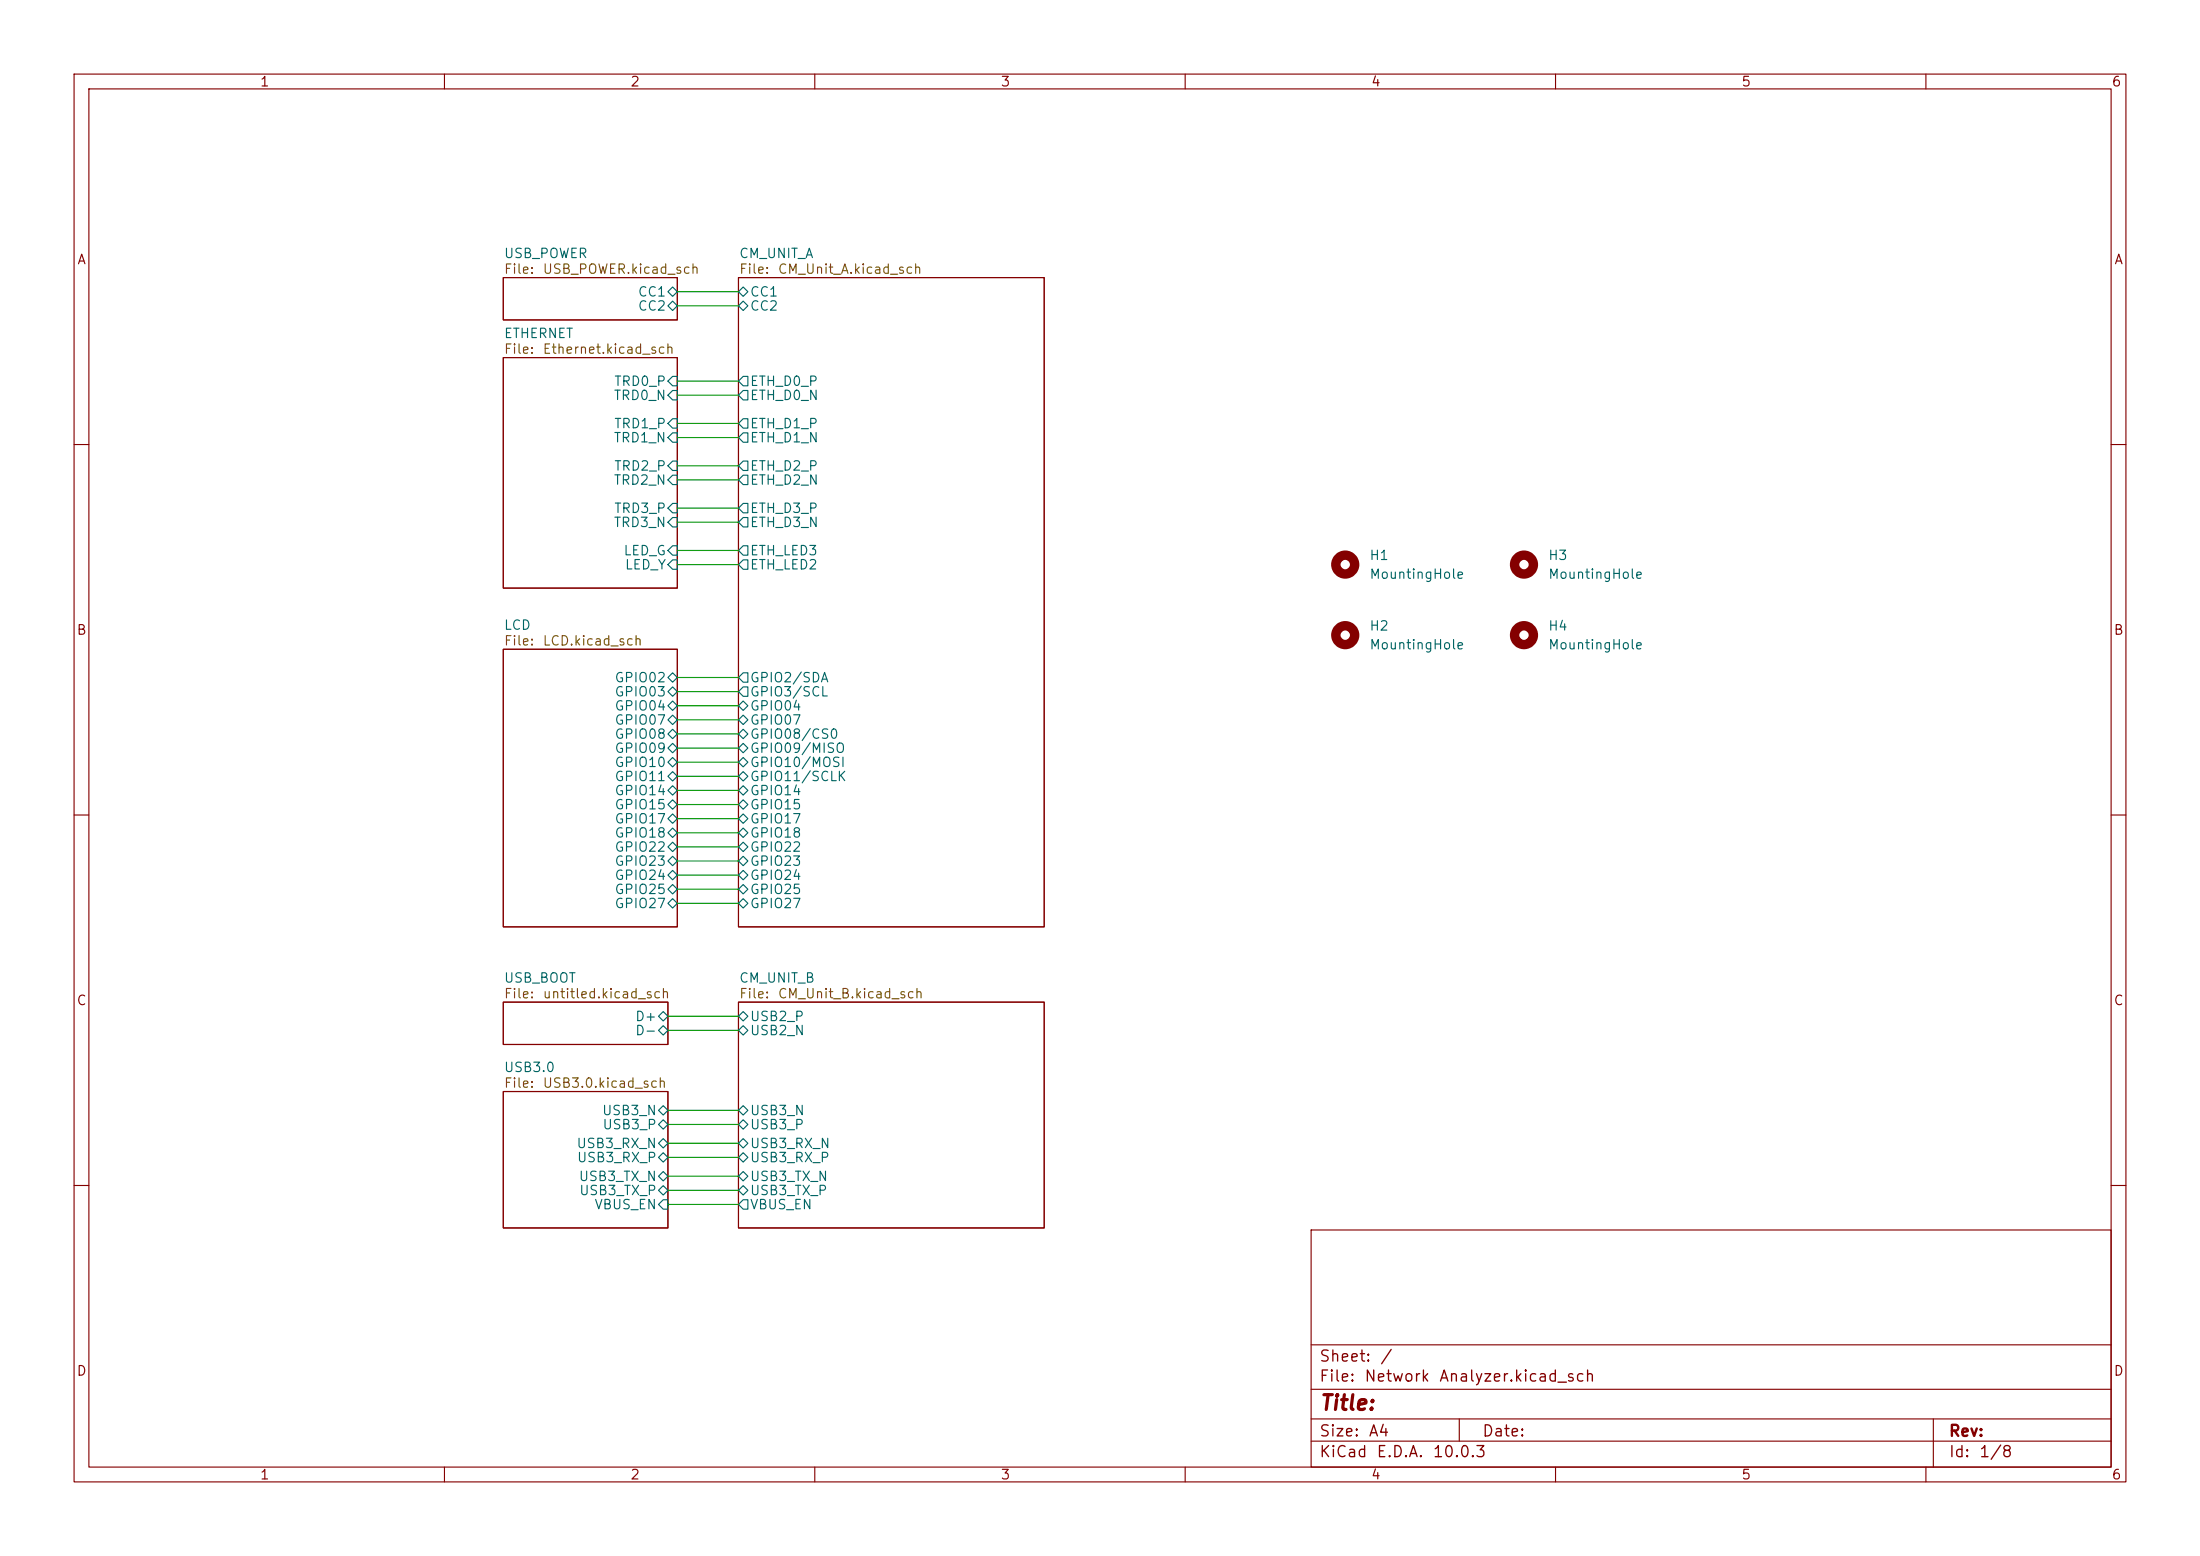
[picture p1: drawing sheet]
(kicad_sch
 (version 20260306)
 (generator "eeschema")
 (generator_version "10.0")
 (paper "A4")
 (lib_symbols
  (symbol "Mechanical:MountingHole"
   (pin_names
    (offset 1.016)) (exclude_from_sim no) (in_bom no) (on_board yes)
   (in_pos_files yes)
   (duplicate_pin_numbers_are_jumpers no)
   (property "Reference" "H" (at 0 5.08 0) (show_name no) (do_not_autoplace no) (effects (font (size 1.27 1.27))))
   (property "Value" "MountingHole" (at 0 3.175 0) (show_name no) (do_not_autoplace no) (effects (font (size 1.27 1.27))))
   (property "Footprint" "" (at 0 0 0) (show_name no) (do_not_autoplace no) (hide yes) (effects (font (size 1.27 1.27))))
   (property "Datasheet" "" (at 0 0 0) (show_name no) (do_not_autoplace no) (hide yes) (effects (font (size 1.27 1.27))))
   (property "Description" "Mounting Hole without connection" (at 0 0 0) (show_name no) (do_not_autoplace no) (hide yes) (effects (font (size 1.27 1.27))))
   (symbol "MountingHole_0_1"
    (circle (center 0 0) (radius 1.27) (stroke (width 1.27) (type default)) (fill (type none))))
   (embedded_fonts no)))
 (wire
  (pts (xy 91.44 108.585) (xy 99.695 108.585))
  (stroke (width 0) (type default)))
 (wire
  (pts (xy 91.44 74.295) (xy 99.695 74.295))
  (stroke (width 0) (type default)))
 (wire
  (pts (xy 91.44 97.155) (xy 99.695 97.155))
  (stroke (width 0) (type default)))
 (wire
  (pts (xy 91.44 41.275) (xy 99.695 41.275))
  (stroke (width 0) (type default)))
 (wire
  (pts (xy 91.44 99.06) (xy 99.695 99.06))
  (stroke (width 0) (type default)))
 (wire
  (pts (xy 91.44 64.77) (xy 99.695 64.77))
  (stroke (width 0) (type default)))
 (wire
  (pts (xy 91.44 70.485) (xy 99.695 70.485))
  (stroke (width 0) (type default)))
 (wire
  (pts (xy 99.695 158.75) (xy 90.17 158.75))
  (stroke (width 0) (type default)))
 (wire
  (pts (xy 99.695 154.305) (xy 90.17 154.305))
  (stroke (width 0) (type default)))
 (wire
  (pts (xy 91.44 53.34) (xy 99.695 53.34))
  (stroke (width 0) (type default)))
 (wire
  (pts (xy 91.44 100.965) (xy 99.695 100.965))
  (stroke (width 0) (type default)))
 (wire
  (pts (xy 99.695 149.86) (xy 90.17 149.86))
  (stroke (width 0) (type default)))
 (wire
  (pts (xy 91.44 118.11) (xy 99.695 118.11))
  (stroke (width 0) (type default)))
 (wire
  (pts (xy 99.695 137.16) (xy 90.17 137.16))
  (stroke (width 0) (type default)))
 (wire
  (pts (xy 91.44 95.25) (xy 99.695 95.25))
  (stroke (width 0) (type default)))
 (wire
  (pts (xy 91.44 93.345) (xy 99.695 93.345))
  (stroke (width 0) (type default)))
 (wire
  (pts (xy 91.44 51.435) (xy 99.695 51.435))
  (stroke (width 0) (type default)))
 (wire
  (pts (xy 99.695 156.21) (xy 90.17 156.21))
  (stroke (width 0) (type default)))
 (wire
  (pts (xy 91.44 76.2) (xy 99.695 76.2))
  (stroke (width 0) (type default)))
 (wire
  (pts (xy 91.44 121.92) (xy 99.695 121.92))
  (stroke (width 0) (type default)))
 (wire
  (pts (xy 91.44 62.865) (xy 99.695 62.865))
  (stroke (width 0) (type default)))
 (wire
  (pts (xy 91.44 39.37) (xy 99.695 39.37))
  (stroke (width 0) (type default)))
 (wire
  (pts (xy 91.44 116.205) (xy 99.695 116.205))
  (stroke (width 0) (type default)))
 (wire
  (pts (xy 91.44 59.055) (xy 99.695 59.055))
  (stroke (width 0) (type default)))
 (wire
  (pts (xy 91.44 57.15) (xy 99.695 57.15))
  (stroke (width 0) (type default)))
 (wire
  (pts (xy 90.17 162.56) (xy 99.695 162.56))
  (stroke (width 0) (type default)))
 (wire
  (pts (xy 91.44 112.395) (xy 99.695 112.395))
  (stroke (width 0) (type default)))
 (wire
  (pts (xy 91.44 91.44) (xy 99.695 91.44))
  (stroke (width 0) (type default)))
 (wire
  (pts (xy 99.695 139.065) (xy 90.17 139.065))
  (stroke (width 0) (type default)))
 (wire
  (pts (xy 91.44 120.015) (xy 99.695 120.015))
  (stroke (width 0) (type default)))
 (wire
  (pts (xy 91.44 106.68) (xy 99.695 106.68))
  (stroke (width 0) (type default)))
 (wire
  (pts (xy 99.695 151.765) (xy 90.17 151.765))
  (stroke (width 0) (type default)))
 (wire
  (pts (xy 91.44 68.58) (xy 99.695 68.58))
  (stroke (width 0) (type default)))
 (wire
  (pts (xy 99.695 160.655) (xy 90.17 160.655))
  (stroke (width 0) (type default)))
 (wire
  (pts (xy 91.44 114.3) (xy 99.695 114.3))
  (stroke (width 0) (type default)))
 (wire
  (pts (xy 91.44 102.87) (xy 99.695 102.87))
  (stroke (width 0) (type default)))
 (wire
  (pts (xy 91.44 110.49) (xy 99.695 110.49))
  (stroke (width 0) (type default)))
 (wire
  (pts (xy 91.44 104.775) (xy 99.695 104.775))
  (stroke (width 0) (type default)))
 (symbol
  (lib_id "Mechanical:MountingHole")
  (at 205.74 85.725 0)
  (unit 1)
  (body_style 1)
  (exclude_from_sim no)
  (in_bom no)
  (on_board yes)
  (in_pos_files yes)
  (dnp no)
  (fields_autoplaced yes)
  (property "Reference" "H4" (at 208.915 84.4549 0) (show_name no) (do_not_autoplace no) (effects (font (size 1.27 1.27)) (justify left)))
  (property "Value" "MountingHole" (at 208.915 86.9949 0) (show_name no) (do_not_autoplace no) (effects (font (size 1.27 1.27)) (justify left)))
  (property "Footprint" "MountingHole:MountingHole_3.2mm_M3" (at 205.74 85.725 0) (hide yes) (show_name no) (do_not_autoplace no) (effects (font (size 1.27 1.27))))
  (property "Datasheet" "" (at 205.74 85.725 0) (hide yes) (show_name no) (do_not_autoplace no) (effects (font (size 1.27 1.27))))
  (property "Description" "Mounting Hole without connection" (at 205.74 85.725 0) (hide yes) (show_name no) (do_not_autoplace no) (effects (font (size 1.27 1.27)))))
 (symbol
  (lib_id "Mechanical:MountingHole")
  (at 205.74 76.2 0)
  (unit 1)
  (body_style 1)
  (exclude_from_sim no)
  (in_bom no)
  (on_board yes)
  (in_pos_files yes)
  (dnp no)
  (fields_autoplaced yes)
  (property "Reference" "H3" (at 208.915 74.9299 0) (show_name no) (do_not_autoplace no) (effects (font (size 1.27 1.27)) (justify left)))
  (property "Value" "MountingHole" (at 208.915 77.4699 0) (show_name no) (do_not_autoplace no) (effects (font (size 1.27 1.27)) (justify left)))
  (property "Footprint" "MountingHole:MountingHole_3.2mm_M3" (at 205.74 76.2 0) (hide yes) (show_name no) (do_not_autoplace no) (effects (font (size 1.27 1.27))))
  (property "Datasheet" "" (at 205.74 76.2 0) (hide yes) (show_name no) (do_not_autoplace no) (effects (font (size 1.27 1.27))))
  (property "Description" "Mounting Hole without connection" (at 205.74 76.2 0) (hide yes) (show_name no) (do_not_autoplace no) (effects (font (size 1.27 1.27)))))
 (symbol
  (lib_id "Mechanical:MountingHole")
  (at 181.61 85.725 0)
  (unit 1)
  (body_style 1)
  (exclude_from_sim no)
  (in_bom no)
  (on_board yes)
  (in_pos_files yes)
  (dnp no)
  (fields_autoplaced yes)
  (property "Reference" "H2" (at 184.785 84.4549 0) (show_name no) (do_not_autoplace no) (effects (font (size 1.27 1.27)) (justify left)))
  (property "Value" "MountingHole" (at 184.785 86.9949 0) (show_name no) (do_not_autoplace no) (effects (font (size 1.27 1.27)) (justify left)))
  (property "Footprint" "MountingHole:MountingHole_3.2mm_M3" (at 181.61 85.725 0) (hide yes) (show_name no) (do_not_autoplace no) (effects (font (size 1.27 1.27))))
  (property "Datasheet" "" (at 181.61 85.725 0) (hide yes) (show_name no) (do_not_autoplace no) (effects (font (size 1.27 1.27))))
  (property "Description" "Mounting Hole without connection" (at 181.61 85.725 0) (hide yes) (show_name no) (do_not_autoplace no) (effects (font (size 1.27 1.27)))))
 (symbol
  (lib_id "Mechanical:MountingHole")
  (at 181.61 76.2 0)
  (unit 1)
  (body_style 1)
  (exclude_from_sim no)
  (in_bom no)
  (on_board yes)
  (in_pos_files yes)
  (dnp no)
  (fields_autoplaced yes)
  (property "Reference" "H1" (at 184.785 74.9299 0) (show_name no) (do_not_autoplace no) (effects (font (size 1.27 1.27)) (justify left)))
  (property "Value" "MountingHole" (at 184.785 77.4699 0) (show_name no) (do_not_autoplace no) (effects (font (size 1.27 1.27)) (justify left)))
  (property "Footprint" "MountingHole:MountingHole_3.2mm_M3" (at 181.61 76.2 0) (hide yes) (show_name no) (do_not_autoplace no) (effects (font (size 1.27 1.27))))
  (property "Datasheet" "" (at 181.61 76.2 0) (hide yes) (show_name no) (do_not_autoplace no) (effects (font (size 1.27 1.27))))
  (property "Description" "Mounting Hole without connection" (at 181.61 76.2 0) (hide yes) (show_name no) (do_not_autoplace no) (effects (font (size 1.27 1.27)))))
 (sheet
  (at 67.945 37.465)
  (size 23.495 5.715)
  (exclude_from_sim no)
  (in_bom yes)
  (on_board yes)
  (dnp no)
  (stroke (width 0.1524) (type solid))
  (fill (color 0 0 0 0))
  (property "Sheetname" "USB_POWER" (at 67.945 34.925 0) (show_name no) (do_not_autoplace no) (effects (font (size 1.27 1.27)) (justify left bottom)))
  (property "Sheetfile" "USB_POWER.kicad_sch" (at 67.945 35.56 0) (show_name no) (do_not_autoplace no) (effects (font (size 1.27 1.27)) (justify left top)))
  (pin "CC1" bidirectional (at 91.44 39.37 0) (effects (font (size 1.27 1.27)) (justify right)))
  (pin "CC2" bidirectional (at 91.44 41.275 0) (effects (font (size 1.27 1.27)) (justify right))))
 (sheet
  (at 67.945 48.26)
  (size 23.495 31.115)
  (exclude_from_sim no)
  (in_bom yes)
  (on_board yes)
  (dnp no)
  (stroke (width 0.1524) (type solid))
  (fill (color 0 0 0 0))
  (property "Sheetname" "ETHERNET" (at 67.945 45.72 0) (show_name no) (do_not_autoplace no) (effects (font (size 1.27 1.27)) (justify left bottom)))
  (property "Sheetfile" "Ethernet.kicad_sch" (at 67.945 46.355 0) (show_name no) (do_not_autoplace no) (effects (font (size 1.27 1.27)) (justify left top)))
  (pin "LED_G" input (at 91.44 74.295 0) (effects (font (size 1.27 1.27)) (justify right)))
  (pin "LED_Y" input (at 91.44 76.2 0) (effects (font (size 1.27 1.27)) (justify right)))
  (pin "TRD0_N" input (at 91.44 53.34 0) (effects (font (size 1.27 1.27)) (justify right)))
  (pin "TRD0_P" input (at 91.44 51.435 0) (effects (font (size 1.27 1.27)) (justify right)))
  (pin "TRD1_N" input (at 91.44 59.055 0) (effects (font (size 1.27 1.27)) (justify right)))
  (pin "TRD1_P" input (at 91.44 57.15 0) (effects (font (size 1.27 1.27)) (justify right)))
  (pin "TRD2_N" input (at 91.44 64.77 0) (effects (font (size 1.27 1.27)) (justify right)))
  (pin "TRD2_P" input (at 91.44 62.865 0) (effects (font (size 1.27 1.27)) (justify right)))
  (pin "TRD3_N" input (at 91.44 70.485 0) (effects (font (size 1.27 1.27)) (justify right)))
  (pin "TRD3_P" input (at 91.44 68.58 0) (effects (font (size 1.27 1.27)) (justify right))))
 (sheet
  (at 67.945 87.63)
  (size 23.495 37.465)
  (exclude_from_sim no)
  (in_bom yes)
  (on_board yes)
  (dnp no)
  (stroke (width 0.1524) (type solid))
  (fill (color 0 0 0 0))
  (property "Sheetname" "LCD" (at 67.945 85.09 0) (show_name no) (do_not_autoplace no) (effects (font (size 1.27 1.27)) (justify left bottom)))
  (property "Sheetfile" "LCD.kicad_sch" (at 67.945 85.725 0) (show_name no) (do_not_autoplace no) (effects (font (size 1.27 1.27)) (justify left top)))
  (pin "GPIO02" bidirectional (at 91.44 91.44 0) (effects (font (size 1.27 1.27)) (justify right)))
  (pin "GPIO03" bidirectional (at 91.44 93.345 0) (effects (font (size 1.27 1.27)) (justify right)))
  (pin "GPIO04" bidirectional (at 91.44 95.25 0) (effects (font (size 1.27 1.27)) (justify right)))
  (pin "GPIO07" bidirectional (at 91.44 97.155 0) (effects (font (size 1.27 1.27)) (justify right)))
  (pin "GPIO08" bidirectional (at 91.44 99.06 0) (effects (font (size 1.27 1.27)) (justify right)))
  (pin "GPIO09" bidirectional (at 91.44 100.965 0) (effects (font (size 1.27 1.27)) (justify right)))
  (pin "GPIO10" bidirectional (at 91.44 102.87 0) (effects (font (size 1.27 1.27)) (justify right)))
  (pin "GPIO11" bidirectional (at 91.44 104.775 0) (effects (font (size 1.27 1.27)) (justify right)))
  (pin "GPIO14" bidirectional (at 91.44 106.68 0) (effects (font (size 1.27 1.27)) (justify right)))
  (pin "GPIO15" bidirectional (at 91.44 108.585 0) (effects (font (size 1.27 1.27)) (justify right)))
  (pin "GPIO17" bidirectional (at 91.44 110.49 0) (effects (font (size 1.27 1.27)) (justify right)))
  (pin "GPIO18" bidirectional (at 91.44 112.395 0) (effects (font (size 1.27 1.27)) (justify right)))
  (pin "GPIO22" bidirectional (at 91.44 114.3 0) (effects (font (size 1.27 1.27)) (justify right)))
  (pin "GPIO23" bidirectional (at 91.44 116.205 0) (effects (font (size 1.27 1.27)) (justify right)))
  (pin "GPIO24" bidirectional (at 91.44 118.11 0) (effects (font (size 1.27 1.27)) (justify right)))
  (pin "GPIO25" bidirectional (at 91.44 120.015 0) (effects (font (size 1.27 1.27)) (justify right)))
  (pin "GPIO27" bidirectional (at 91.44 121.92 0) (effects (font (size 1.27 1.27)) (justify right))))
 (sheet
  (at 99.695 135.255)
  (size 41.275 30.48)
  (exclude_from_sim no)
  (in_bom yes)
  (on_board yes)
  (dnp no)
  (stroke (width 0.1524) (type solid))
  (fill (color 0 0 0 0))
  (property "Sheetname" "CM_UNIT_B" (at 99.695 132.715 0) (show_name no) (do_not_autoplace no) (effects (font (size 1.27 1.27)) (justify left bottom)))
  (property "Sheetfile" "CM_Unit_B.kicad_sch" (at 99.695 133.35 0) (show_name no) (do_not_autoplace no) (effects (font (size 1.27 1.27)) (justify left top)))
  (pin "USB2_N" bidirectional (at 99.695 139.065 180) (effects (font (size 1.27 1.27)) (justify left)))
  (pin "USB2_P" bidirectional (at 99.695 137.16 180) (effects (font (size 1.27 1.27)) (justify left)))
  (pin "USB3_N" bidirectional (at 99.695 149.86 180) (effects (font (size 1.27 1.27)) (justify left)))
  (pin "USB3_P" bidirectional (at 99.695 151.765 180) (effects (font (size 1.27 1.27)) (justify left)))
  (pin "USB3_RX_N" bidirectional (at 99.695 154.305 180) (effects (font (size 1.27 1.27)) (justify left)))
  (pin "USB3_RX_P" bidirectional (at 99.695 156.21 180) (effects (font (size 1.27 1.27)) (justify left)))
  (pin "USB3_TX_N" bidirectional (at 99.695 158.75 180) (effects (font (size 1.27 1.27)) (justify left)))
  (pin "USB3_TX_P" bidirectional (at 99.695 160.655 180) (effects (font (size 1.27 1.27)) (justify left)))
  (pin "VBUS_EN" output (at 99.695 162.56 180) (effects (font (size 1.27 1.27)) (justify left))))
 (sheet
  (at 99.695 37.465)
  (size 41.275 87.63)
  (exclude_from_sim no)
  (in_bom yes)
  (on_board yes)
  (dnp no)
  (stroke (width 0.1524) (type solid))
  (fill (color 0 0 0 0))
  (property "Sheetname" "CM_UNIT_A" (at 99.695 34.925 0) (show_name no) (do_not_autoplace no) (effects (font (size 1.27 1.27)) (justify left bottom)))
  (property "Sheetfile" "CM_Unit_A.kicad_sch" (at 99.695 35.56 0) (show_name no) (do_not_autoplace no) (effects (font (size 1.27 1.27)) (justify left top)))
  (pin "ETH_D0_N" output (at 99.695 53.34 180) (effects (font (size 1.27 1.27)) (justify left)))
  (pin "ETH_D0_P" output (at 99.695 51.435 180) (effects (font (size 1.27 1.27)) (justify left)))
  (pin "ETH_D1_N" output (at 99.695 59.055 180) (effects (font (size 1.27 1.27)) (justify left)))
  (pin "ETH_D1_P" output (at 99.695 57.15 180) (effects (font (size 1.27 1.27)) (justify left)))
  (pin "ETH_D2_N" output (at 99.695 64.77 180) (effects (font (size 1.27 1.27)) (justify left)))
  (pin "ETH_D2_P" output (at 99.695 62.865 180) (effects (font (size 1.27 1.27)) (justify left)))
  (pin "ETH_D3_N" output (at 99.695 70.485 180) (effects (font (size 1.27 1.27)) (justify left)))
  (pin "ETH_D3_P" output (at 99.695 68.58 180) (effects (font (size 1.27 1.27)) (justify left)))
  (pin "ETH_LED2" output (at 99.695 76.2 180) (effects (font (size 1.27 1.27)) (justify left)))
  (pin "ETH_LED3" output (at 99.695 74.295 180) (effects (font (size 1.27 1.27)) (justify left)))
  (pin "CC1" bidirectional (at 99.695 39.37 180) (effects (font (size 1.27 1.27)) (justify left)))
  (pin "CC2" bidirectional (at 99.695 41.275 180) (effects (font (size 1.27 1.27)) (justify left)))
  (pin "GPIO2{slash}SDA" output (at 99.695 91.44 180) (effects (font (size 1.27 1.27)) (justify left)))
  (pin "GPIO3{slash}SCL" output (at 99.695 93.345 180) (effects (font (size 1.27 1.27)) (justify left)))
  (pin "GPIO04" bidirectional (at 99.695 95.25 180) (effects (font (size 1.27 1.27)) (justify left)))
  (pin "GPIO07" bidirectional (at 99.695 97.155 180) (effects (font (size 1.27 1.27)) (justify left)))
  (pin "GPIO08{slash}CS0" bidirectional (at 99.695 99.06 180) (effects (font (size 1.27 1.27)) (justify left)))
  (pin "GPIO09{slash}MISO" bidirectional (at 99.695 100.965 180) (effects (font (size 1.27 1.27)) (justify left)))
  (pin "GPIO10{slash}MOSI" bidirectional (at 99.695 102.87 180) (effects (font (size 1.27 1.27)) (justify left)))
  (pin "GPIO11{slash}SCLK" bidirectional (at 99.695 104.775 180) (effects (font (size 1.27 1.27)) (justify left)))
  (pin "GPIO17" bidirectional (at 99.695 110.49 180) (effects (font (size 1.27 1.27)) (justify left)))
  (pin "GPIO18" bidirectional (at 99.695 112.395 180) (effects (font (size 1.27 1.27)) (justify left)))
  (pin "GPIO22" bidirectional (at 99.695 114.3 180) (effects (font (size 1.27 1.27)) (justify left)))
  (pin "GPIO23" bidirectional (at 99.695 116.205 180) (effects (font (size 1.27 1.27)) (justify left)))
  (pin "GPIO24" bidirectional (at 99.695 118.11 180) (effects (font (size 1.27 1.27)) (justify left)))
  (pin "GPIO25" bidirectional (at 99.695 120.015 180) (effects (font (size 1.27 1.27)) (justify left)))
  (pin "GPIO27" bidirectional (at 99.695 121.92 180) (effects (font (size 1.27 1.27)) (justify left)))
  (pin "GPIO14" bidirectional (at 99.695 106.68 180) (effects (font (size 1.27 1.27)) (justify left)))
  (pin "GPIO15" bidirectional (at 99.695 108.585 180) (effects (font (size 1.27 1.27)) (justify left))))
 (sheet
  (at 67.945 147.32)
  (size 22.225 18.415)
  (exclude_from_sim no)
  (in_bom yes)
  (on_board yes)
  (dnp no)
  (stroke (width 0.1524) (type solid))
  (fill (color 0 0 0 0))
  (property "Sheetname" "USB3.0" (at 67.945 144.78 0) (show_name no) (do_not_autoplace no) (effects (font (size 1.27 1.27)) (justify left bottom)))
  (property "Sheetfile" "USB3.0.kicad_sch" (at 67.945 145.415 0) (show_name no) (do_not_autoplace no) (effects (font (size 1.27 1.27)) (justify left top)))
  (pin "USB3_N" bidirectional (at 90.17 149.86 0) (effects (font (size 1.27 1.27)) (justify right)))
  (pin "USB3_P" bidirectional (at 90.17 151.765 0) (effects (font (size 1.27 1.27)) (justify right)))
  (pin "USB3_RX_N" bidirectional (at 90.17 154.305 0) (effects (font (size 1.27 1.27)) (justify right)))
  (pin "USB3_RX_P" bidirectional (at 90.17 156.21 0) (effects (font (size 1.27 1.27)) (justify right)))
  (pin "USB3_TX_N" bidirectional (at 90.17 158.75 0) (effects (font (size 1.27 1.27)) (justify right)))
  (pin "USB3_TX_P" bidirectional (at 90.17 160.655 0) (effects (font (size 1.27 1.27)) (justify right)))
  (pin "VBUS_EN" input (at 90.17 162.56 0) (effects (font (size 1.27 1.27)) (justify right))))
 (sheet
  (at 67.945 135.255)
  (size 22.225 5.715)
  (exclude_from_sim no)
  (in_bom yes)
  (on_board yes)
  (dnp no)
  (stroke (width 0.1524) (type solid))
  (fill (color 0 0 0 0))
  (property "Sheetname" "USB_BOOT" (at 67.945 132.715 0) (show_name no) (do_not_autoplace no) (effects (font (size 1.27 1.27)) (justify left bottom)))
  (property "Sheetfile" "untitled.kicad_sch" (at 67.945 133.35 0) (show_name no) (do_not_autoplace no) (effects (font (size 1.27 1.27)) (justify left top)))
  (pin "D+" bidirectional (at 90.17 137.16 0) (effects (font (size 1.27 1.27)) (justify right)))
  (pin "D-" bidirectional (at 90.17 139.065 0) (effects (font (size 1.27 1.27)) (justify right))))
 (sheet_instances
  (path ""
   (page "1")))
 (embedded_fonts no))
